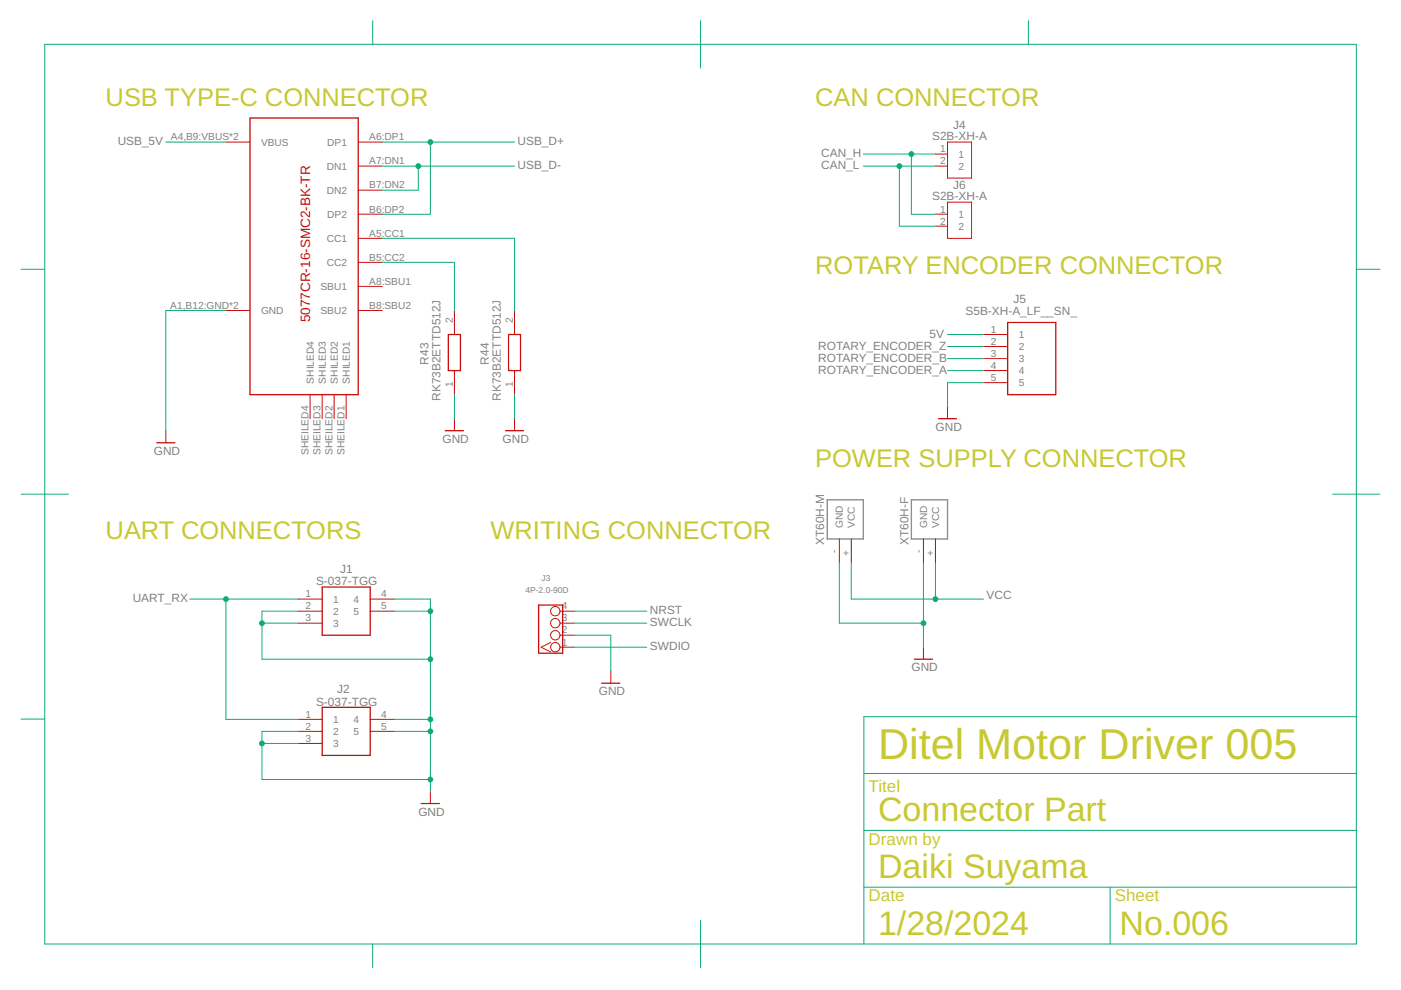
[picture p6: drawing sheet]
<svg xmlns="http://www.w3.org/2000/svg" width="297mm" height="210mm" viewBox="0 0 297 210" stroke-linecap="round" stroke-linejoin="round" font-family="sans-serif">
<path d="M175.4 106h7.6v8.3h-7.6zM193.2 106h7.7v8.3h-7.7z" fill="none" stroke="#808080" stroke-width=".28"/>
<g fill="none" stroke="#c90d0c" stroke-width=".28">
<path d="M53 25h22.9v58.7h-22.9zM95.1 70.9h2.5v7.7h-2.5zM107.8 70.9h2.6v7.7h-2.6zM213.6 68.4h10.2v15.3h-10.2zM33.2 93.9h3.9M94.4 91.3h3.9M107.2 91.3h3.8M199 88.8h3.8M68.3 124.5h10.2v10.2h-10.2zM114.2 128.3h5.1v10.2h-5.1zM193.9 139.8h3.8M68.3 150h10.2v10.2h-10.2z"/>
<path d="M127.6 144.9h3.8M89.3 170.4h3.9"/>
</g>
<g fill="none" stroke="#c90d0c" stroke-width=".21">
<path d="M47.9 30.1h5.1M75.9 35.2h5.1M75.9 30.1h5.1M198.3 32.7h2.6M198.3 35.2h2.6M200.9 30.1h5.1v7.7h-5.1zM75.9 50.5h5.1M75.9 55.6h5.1M75.9 45.4h5.1M75.9 40.3h5.1M198.3 45.4h2.6M198.3 48h2.6"/>
<path d="M200.9 42.9h5.1v7.6h-5.1zM47.9 65.8h5.1M75.9 65.8h5.1M75.9 60.7h5.1M96.4 65.8v5.1M96.4 78.6v5.1M109.1 65.8v5.1M109.1 78.6v5.1M208.5 70.9h5.1M208.5 73.5h5.1M208.5 76h5.1M208.5 78.6h5.1"/>
<path d="M35.2 91.3v2.6M65.7 83.7v5.1M68.3 83.7v5.1M70.8 83.7v5.1M73.4 83.7v5.1M96.4 88.8v2.5M109.1 88.8v2.5M200.9 86.2v2.6M208.5 81.1h5.1M177.9 114.3v5.1M180.5 114.3v5.1M195.8 114.3v5.1"/>
<path d="M198.3 114.3v5.1M63.2 127h5.1M63.2 129.6h5.1M63.2 132.1h5.1M78.5 127h5.1M78.5 129.6h5.1M116.7 136.2l-2 1 2 1M118.7 129.6h3.1M118.7 132.1h3.1M118.7 137.2h3.1M118.7 134.7h3.1M195.8 137.2v2.6"/>
<path d="M63.2 152.5h5.1M63.2 155.1h5.1M63.2 157.6h5.1M78.5 152.5h5.1M78.5 155.1h5.1M129.5 142.3v2.6M91.2 167.8v2.6"/>
<circle cx="117.7" cy="129.6" r=".99"/>
<circle cx="117.7" cy="132.1" r=".99"/>
<circle cx="117.7" cy="134.7" r=".99"/>
<circle cx="117.7" cy="137.2" r=".99"/>
</g>
<g fill="none" stroke="#0dab76" stroke-width=".21">
<path d="M9.5 9.4h278.1v190.8h-278.1zM79 4.4v5M148.5 4.4v10M218 4.4v5M35.2 30.1h12.7M81 35.2h28.1M81 30.1h28.1M88.7 35.2v5.1h-7.7M91.2 30.1v15.3h-10.2M183 32.7h15.3M183 35.2h15.3M190.7 35.2v12.8h7.6"/>
<path d="M193.2 32.7v12.7h5.1M4.5 57.1h5M81 55.6h15.4v10.2M81 50.5h28.1v15.3M287.6 57.1h5M47.9 65.8h-12.7v25.5M200.9 70.9h7.6M200.9 73.5h7.6M200.9 76h7.6M200.9 78.6h7.6M96.4 83.7v5.1M109.1 83.7v5.1"/>
<path d="M208.5 81.1h-7.6v5.1M4.5 104.8h10M177.9 119.4v12.7h17.9M180.5 119.4v7.6h28M195.8 119.4v17.8M198.3 119.4v7.6M282.6 104.8h10M40.2 127h23M47.9 127v25.5h15.3M55.5 132.1h7.7M63.2 129.6h-7.7v10.2h35.7M83.6 127h7.6v40.8"/>
<path d="M83.6 129.6h7.6M121.8 132.1h15.3M121.8 129.6h15.3M121.8 134.7h7.7v7.6M121.8 137.2h15.3M4.5 152.5h5M55.5 157.6h7.7M63.2 155.1h-7.7v10.2h35.7M83.6 152.5h7.6M83.6 155.1h7.6M287.6 152h-104.4v48.2M183.2 176.1h104.4"/>
<path d="M183.2 164h104.4M148.5 195.1v10.1M183.2 188.1h104.4M235.4 188.1v12.1M79 200.2v5"/>
</g>
<g fill="#0dab76" stroke="#0dab76" stroke-width=".21">
<circle cx="198.3" cy="127" r=".51"/>
<circle cx="195.8" cy="132.1" r=".51"/>
<circle cx="91.2" cy="152.5" r=".51"/>
<circle cx="91.2" cy="155.1" r=".51"/>
<circle cx="91.2" cy="165.3" r=".51"/>
<circle cx="91.2" cy="139.8" r=".51"/>
<circle cx="55.5" cy="132.1" r=".51"/>
<circle cx="91.2" cy="129.6" r=".51"/>
<circle cx="55.5" cy="157.6" r=".51"/>
<circle cx="47.9" cy="127" r=".51"/>
<circle cx="193.2" cy="32.7" r=".51"/>
<circle cx="190.7" cy="35.2" r=".51"/>
<circle cx="88.7" cy="35.2" r=".51"/>
<circle cx="91.2" cy="30.1" r=".51"/>
</g>
<text font-size="9.1" fill="#c8c832" x="186.2" y="161">Ditel Motor Driver 005</text>
<g font-size="7.2" fill="#c8c832">
<text x="186.2" y="174">Connector Part</text>
<text x="186.2" y="186.1">Daiki Suyama</text>
<text x="186.2" y="198.1">1/28/2024</text>
<text x="237.4" y="198.1">No.006</text>
</g>
<g font-size="5.4" fill="#c8c832">
<text x="22.4" y="22.5">USB TYPE-C CONNECTOR</text>
<text x="172.8" y="22.5">CAN CONNECTOR</text>
<text x="172.8" y="58.2">ROTARY ENCODER CONNECTOR</text>
<text x="172.8" y="99">POWER SUPPLY CONNECTOR</text>
<text x="22.4" y="114.3">UART CONNECTORS</text>
<text x="104" y="114.3">WRITING CONNECTOR</text>
</g>
<g font-size="3.6" fill="#c8c832">
<text x="184.2" y="168">Titel</text>
<text x="184.2" y="179.1">Drawn by</text>
<text x="184.2" y="191.1">Date</text>
<text x="236.4" y="191.1">Sheet</text>
</g>
<text font-size="2.9" fill="#c90d0c" x="65.7" y="68.4" transform="rotate(-90 65.7 68.4)">5077CR-16-SMC2-BK-TR</text>
<g font-size="2.5" fill="#808080">
<text x="197.6" y="29.6">S2B-XH-A</text>
<text x="202.1" y="27.3">J4</text>
<text x="24.9" y="30.8">USB_5V</text>
<text x="109.7" y="35.9">USB_D-</text>
<text x="109.7" y="30.8">USB_D+</text>
<text x="174.1" y="33.3">CAN_H</text>
<text x="174.1" y="35.9">CAN_L</text>
<text x="202.1" y="40.1">J6</text>
<text x="197.6" y="42.4">S2B-XH-A</text>
<text x="214.9" y="64.2">J5</text>
<text x="197.1" y="71.6">5V</text>
<text x="204.7" y="66.7">S5B-XH-A_LF__SN_</text>
<text x="90.9" y="77.3" transform="rotate(-90 90.9 77.3)">R43</text>
<text x="103.6" y="77.3" transform="rotate(-90 103.6 77.3)">R44</text>
<text x="173.5" y="74.1">ROTARY_ENCODER_Z</text>
<text x="173.5" y="76.7">ROTARY_ENCODER_B</text>
<text x="173.5" y="79.2">ROTARY_ENCODER_A</text>
<text x="93.4" y="84.9" transform="rotate(-90 93.4 84.9)">RK73B2ETTD512J</text>
<text x="106.2" y="84.9" transform="rotate(-90 106.2 84.9)">RK73B2ETTD512J</text>
<text x="93.8" y="93.9">GND</text>
<text x="106.5" y="93.9">GND</text>
<text x="198.3" y="91.3">GND</text>
<text x="32.6" y="96.4">GND</text>
<text x="174.8" y="115.5" transform="rotate(-90 174.8 115.5)">XT60H-M</text>
<text x="192.6" y="115.5" transform="rotate(-90 192.6 115.5)">XT60H-F</text>
<text x="67" y="124.1">S-037-TGG</text>
<text x="72.1" y="121.5">J1</text>
<text x="28.1" y="127.7">UART_RX</text>
<text x="137.8" y="130.2">NRST</text>
<text x="209.2" y="127">VCC</text>
<text x="137.8" y="132.8">SWCLK</text>
<text x="137.8" y="137.9">SWDIO</text>
<text x="193.2" y="142.3">GND</text>
<text x="67" y="149.6">S-037-TGG</text>
<text x="71.5" y="147">J2</text>
<text x="126.9" y="147.4">GND</text>
<text x="88.7" y="172.9">GND</text>
</g>
<g font-size="2.2" fill="#808080">
<text x="36.2" y="29.8">A4,B9:VBUS*2</text>
<text x="78.3" y="29.8">A6:DP1</text>
<text x="55.3" y="30.9">VBUS</text>
<text x="69.3" y="36">DN1</text>
<text x="69.4" y="30.9">DP1</text>
<text x="78.3" y="34.9">A7:DN1</text>
<text x="199.3" y="32.3">1</text>
<text x="199.3" y="34.9">2</text>
<text x="203.2" y="33.4">1</text>
<text x="203.2" y="36">2</text>
<text x="69.3" y="41.1">DN2</text>
<text x="78.3" y="40">B7:DN2</text>
<text x="69.4" y="46.2">DP2</text>
<text x="78.3" y="45.1">B6:DP2</text>
<text x="199.3" y="45.1">1</text>
<text x="199.3" y="47.6">2</text>
<text x="203.2" y="46.2">1</text>
<text x="69.3" y="51.3">CC1</text>
<text x="78.3" y="50.2">A5:CC1</text>
<text x="203.2" y="48.7">2</text>
<text x="69.3" y="56.4">CC2</text>
<text x="78.3" y="55.3">B5:CC2</text>
<text x="36.1" y="65.5">A1,B12:GND*2</text>
<text x="67.9" y="61.5">SBU1</text>
<text x="78.3" y="60.4">A8:SBU1</text>
<text x="78.3" y="65.5">B8:SBU2</text>
<text x="55.3" y="66.6">GND</text>
<text x="67.9" y="66.6">SBU2</text>
<text x="96" y="68.6" transform="rotate(-90 96 68.6)">2</text>
<text x="108.7" y="68.6" transform="rotate(-90 108.7 68.6)">2</text>
<text x="210.1" y="70.6">1</text>
<text x="216" y="71.7">1</text>
<text x="210.1" y="73.1">2</text>
<text x="210.1" y="75.7">3</text>
<text x="216" y="74.2">2</text>
<text x="216" y="76.8">3</text>
<text x="66.5" y="81.3" transform="rotate(-90 66.5 81.3)">SHILED4</text>
<text x="69.1" y="81.3" transform="rotate(-90 69.1 81.3)">SHILED3</text>
<text x="71.6" y="81.3" transform="rotate(-90 71.6 81.3)">SHILED2</text>
<text x="74.2" y="81.3" transform="rotate(-90 74.2 81.3)">SHILED1</text>
<text x="96" y="82.1" transform="rotate(-90 96 82.1)">1</text>
<text x="108.7" y="82.1" transform="rotate(-90 108.7 82.1)">1</text>
<text x="210.1" y="78.2">4</text>
<text x="210.1" y="80.8">5</text>
<text x="216" y="79.3">4</text>
<text x="216" y="81.9">5</text>
<text x="65.4" y="96.5" transform="rotate(-90 65.4 96.5)">SHEILED4</text>
<text x="67.9" y="96.5" transform="rotate(-90 67.9 96.5)">SHEILED3</text>
<text x="70.5" y="96.5" transform="rotate(-90 70.5 96.5)">SHEILED2</text>
<text x="73" y="96.5" transform="rotate(-90 73 96.5)">SHEILED1</text>
<text x="178.7" y="111.9" transform="rotate(-90 178.7 111.9)">GND</text>
<text x="181.3" y="111.9" transform="rotate(-90 181.3 111.9)">VCC</text>
<text x="196.6" y="111.9" transform="rotate(-90 196.6 111.9)">GND</text>
<text x="199.1" y="111.9" transform="rotate(-90 199.1 111.9)">VCC</text>
<text x="177.6" y="117.3" transform="rotate(-90 177.6 117.3)">-</text>
<text x="180.1" y="117.9" transform="rotate(-90 180.1 117.9)">+</text>
<text x="195.4" y="117.3" transform="rotate(-90 195.4 117.3)">-</text>
<text x="198" y="117.9" transform="rotate(-90 198 117.9)">+</text>
<text x="64.7" y="126.7">1</text>
<text x="64.7" y="129.2">2</text>
<text x="64.7" y="131.8">3</text>
<text x="70.6" y="127.8">1</text>
<text x="70.6" y="130.3">2</text>
<text x="74.9" y="127.8">4</text>
<text x="74.9" y="130.3">5</text>
<text x="80.8" y="126.7">4</text>
<text x="80.8" y="129.2">5</text>
<text x="119.1" y="131.8">3</text>
<text x="119.1" y="129.2">4</text>
<text x="70.6" y="132.9">3</text>
<text x="119.1" y="136.9">1</text>
<text x="119.1" y="134.3">2</text>
<text x="64.7" y="152.2">1</text>
<text x="64.7" y="154.7">2</text>
<text x="70.6" y="153.3">1</text>
<text x="70.6" y="155.8">2</text>
<text x="74.9" y="153.3">4</text>
<text x="74.9" y="155.8">5</text>
<text x="80.8" y="152.2">4</text>
<text x="80.8" y="154.7">5</text>
<text x="64.7" y="157.3">3</text>
<text x="70.6" y="158.4">3</text>
</g>
<g font-size="1.8" fill="#808080">
<text x="111.4" y="125.7">4P-2.0-90D</text>
<text x="114.8" y="123.2">J3</text>
</g>
</svg>
